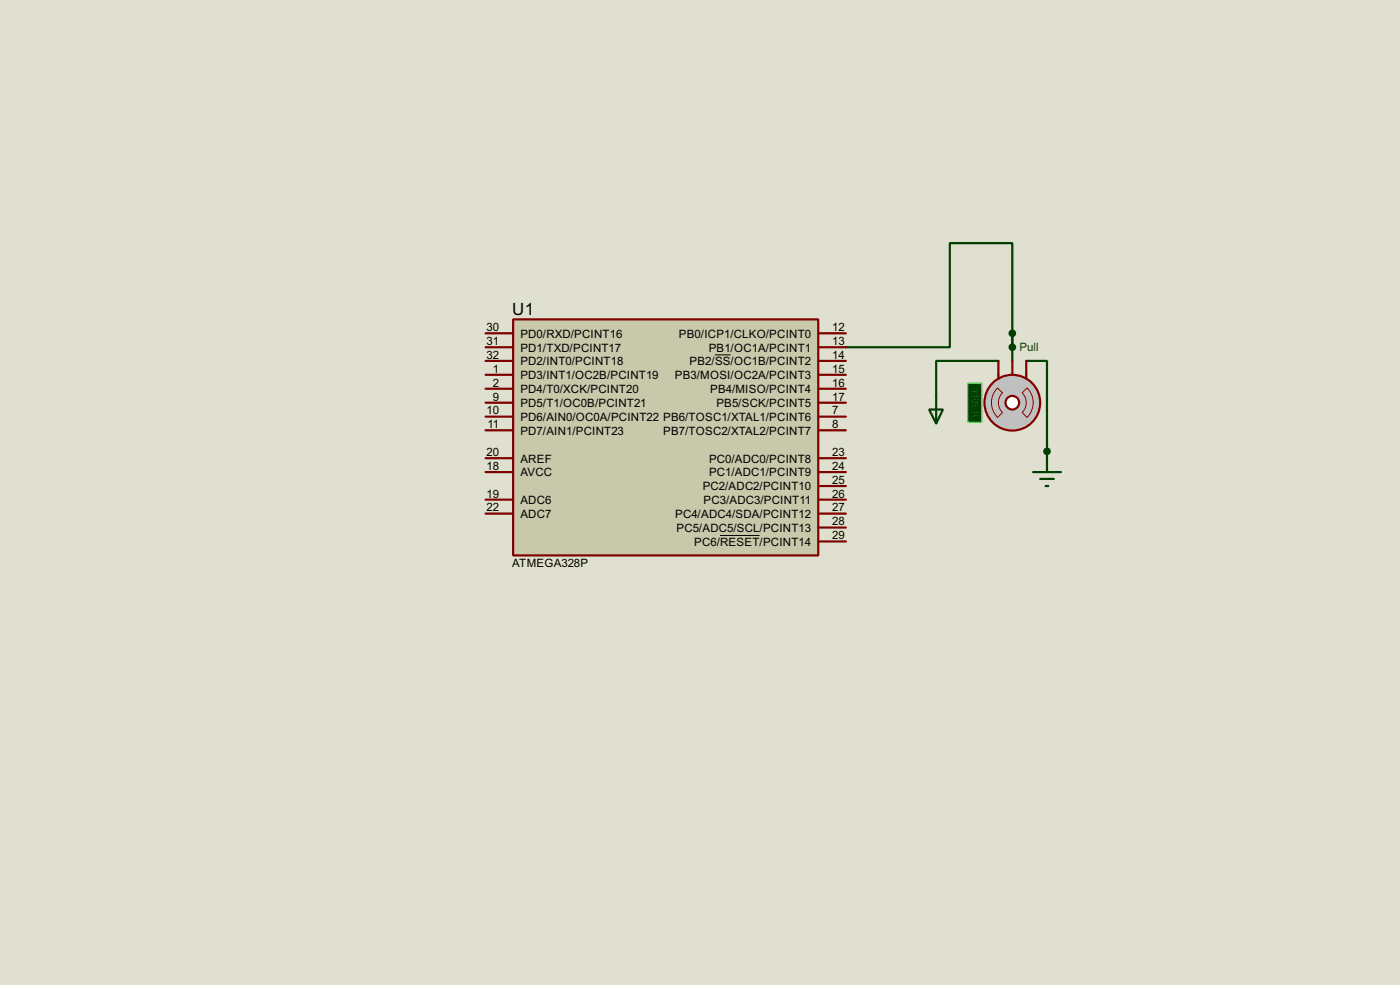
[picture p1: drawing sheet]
<svg xmlns="http://www.w3.org/2000/svg" width="256mm" height="180mm" viewBox="0 0 256 180" stroke-linecap="round" stroke-linejoin="round" font-family="sans-serif">
<path d="M0 0h256.5v180.3h-256.5z" fill="#e0e0d0"/>
<path d="M155 63.6h19v-19.1h11.5v21.6M182.9 66.1h-11.4v6.3M188 66.1h3.8v17.8" fill="none" stroke="#004000" stroke-width=".4"/>
<path d="M94 58.5h55.9v43.2h-55.9z" fill="#c8c8aa" stroke="#800000" stroke-width=".4"/>
<g fill="none" stroke="#800000" stroke-width=".4">
<path d="M89 61h5M89 63.6h5M89 68.6h5M89 66.1h5M89 76.3h5M89 73.7h5M89 71.2h5M89 78.8h5M149.9 61h5.1M149.9 63.6h5.1M149.9 68.6h5.1M149.9 66.1h5.1"/>
<path d="M149.9 76.3h5.1M149.9 73.7h5.1M149.9 71.2h5.1M149.9 78.8h5.1M89 94h5M89 91.5h5M89 86.4h5M89 83.9h5M149.9 99.1h5.1M149.9 96.6h5.1M149.9 94h5.1M149.9 91.5h5.1"/>
<path d="M149.9 89h5.1M149.9 86.4h5.1M149.9 83.9h5.1"/>
</g>
<path d="M131 65h2.9M131.9 98h7.3" fill="none" stroke="#000" stroke-width=".18"/>
<path d="M170.2 75h2.6l-1.3 2.5zM171.5 72.4v5.1M189.3 86.4h5.1M190.6 87.7h2.5M191.6 89h.5M191.8 83.9v2.5" fill="none" stroke="#004000" stroke-width=".4"/>
<circle cx="185.4" cy="73.7" r="5.1" fill="#c0c0c0" stroke="#800000" stroke-width=".4"/>
<circle cx="185.4" cy="73.7" r="1.25" fill="#feffff" stroke="#800000" stroke-width=".4"/>
<path d="M182.9 68.6v.8M188 68.6v.8" fill="none" stroke="#800000" stroke-width=".4"/>
<path d="M177.3 70.2h2.6v7.1h-2.6z" fill="#004000" stroke="#0f0" stroke-width=".2"/>
<path d="M182.8 71l.9 .9a2.54 2.54 0 0 0 0 3.6l-.9 .9a3.8 3.8 0 0 1 0-5.4zM187.3 71.9l.9-.9a3.8 3.8 0 0 1 0 5.4l-.9-.9a2.54 2.54 0 0 0 0-3.6z" fill="none" stroke="#800000" stroke-width=".18"/>
<path d="M182.9 66.1v2.5M185.5 66.1v2.5M188 66.1v2.5" fill="none" stroke="#800000" stroke-width=".4"/>
<g fill="#004000" stroke="#004000" stroke-width=".4">
<circle cx="191.8" cy="82.6" r=".5"/>
<circle cx="185.4" cy="63.6" r=".5"/>
<circle cx="185.4" cy="61" r=".5"/>
</g>
<text font-size="3.5" x="93.9" y="57.7">U1</text>
<g font-size="2.4">
<text x="89.2" y="65.6">32</text>
<text x="89.2" y="63.1">31</text>
<text x="89.2" y="60.6">30</text>
<text x="95.3" y="64.4">PD1/TXD/PCINT17</text>
<text x="95.3" y="61.8">PD0/RXD/PCINT16</text>
<text x="124.4" y="61.8">PB0/ICP1/CLKO/PCINT0</text>
<text x="129.8" y="64.4">PB1/OC1A/PCINT1</text>
<text x="152.5" y="60.6">12</text>
<text x="152.5" y="63.1">13</text>
<text x="152.5" y="65.6">14</text>
<text x="90.3" y="70.8">2</text>
<text x="90.3" y="68.2">1</text>
<text x="95.3" y="72">PD4/T0/XCK/PCINT20</text>
<text x="95.3" y="69.4">PD3/INT1/OC2B/PCINT19</text>
<text x="95.3" y="66.9">PD2/INT0/PCINT18</text>
<text x="123.6" y="69.4">PB3/MOSI/OC2A/PCINT3</text>
<text x="126.3" y="66.9">PB2/SS/OC1B/PCINT2</text>
<text x="130.1" y="72">PB4/MISO/PCINT4</text>
<text x="152.5" y="68.2">15</text>
<text x="152.5" y="70.8">16</text>
<text x="89.2" y="75.8">10</text>
<text x="90.3" y="73.3">9</text>
<text x="95.3" y="77.1">PD6/AIN0/OC0A/PCINT22 PB6/TOSC1/XTAL1/PCINT6</text>
<text x="95.3" y="74.5">PD5/T1/OC0B/PCINT21</text>
<text x="131.2" y="74.5">PB5/SCK/PCINT5</text>
<text x="152.5" y="73.3">17</text>
<text x="152.5" y="75.8">7</text>
<text x="89.2" y="83.5">20</text>
<text x="89.3" y="78.3">11</text>
<text x="95.3" y="79.6">PD7/AIN1/PCINT23</text>
<text x="121.5" y="79.6">PB7/TOSC2/XTAL2/PCINT7</text>
<text x="152.5" y="78.3">8</text>
<text x="152.5" y="83.5">23</text>
<text x="89.2" y="86">18</text>
<text x="95.3" y="87.2">AVCC</text>
<text x="95.3" y="84.7">AREF</text>
<text x="128.7" y="89.8">PC2/ADC2/PCINT10</text>
<text x="129.9" y="87.2">PC1/ADC1/PCINT9</text>
<text x="129.9" y="84.7">PC0/ADC0/PCINT8</text>
<text x="152.5" y="88.5">25</text>
<text x="152.5" y="86">24</text>
<text x="89.2" y="91.1">19</text>
<text x="89.2" y="93.6">22</text>
<text x="95.3" y="92.3">ADC6</text>
<text x="95.3" y="94.8">ADC7</text>
<text x="123.7" y="94.8">PC4/ADC4/SDA/PCINT12</text>
<text x="128.9" y="92.3">PC3/ADC3/PCINT11</text>
<text x="152.5" y="93.6">27</text>
<text x="152.5" y="91.1">26</text>
<text x="123.9" y="97.4">PC5/ADC5/SCL/PCINT13</text>
<text x="127.2" y="99.9">PC6/RESET/PCINT14</text>
<text x="152.5" y="98.7">29</text>
<text x="152.5" y="96.2">28</text>
<text x="93.8" y="103.9">ATMEGA328P</text>
</g>
<text font-size="2.4" fill="#004000" x="186.7" y="64.2">Pull</text>
<text font-size="2.4" fill="#008000" x="177.8" y="71.1" transform="rotate(90 177.8 71.1)">+88.8</text>
</svg>
